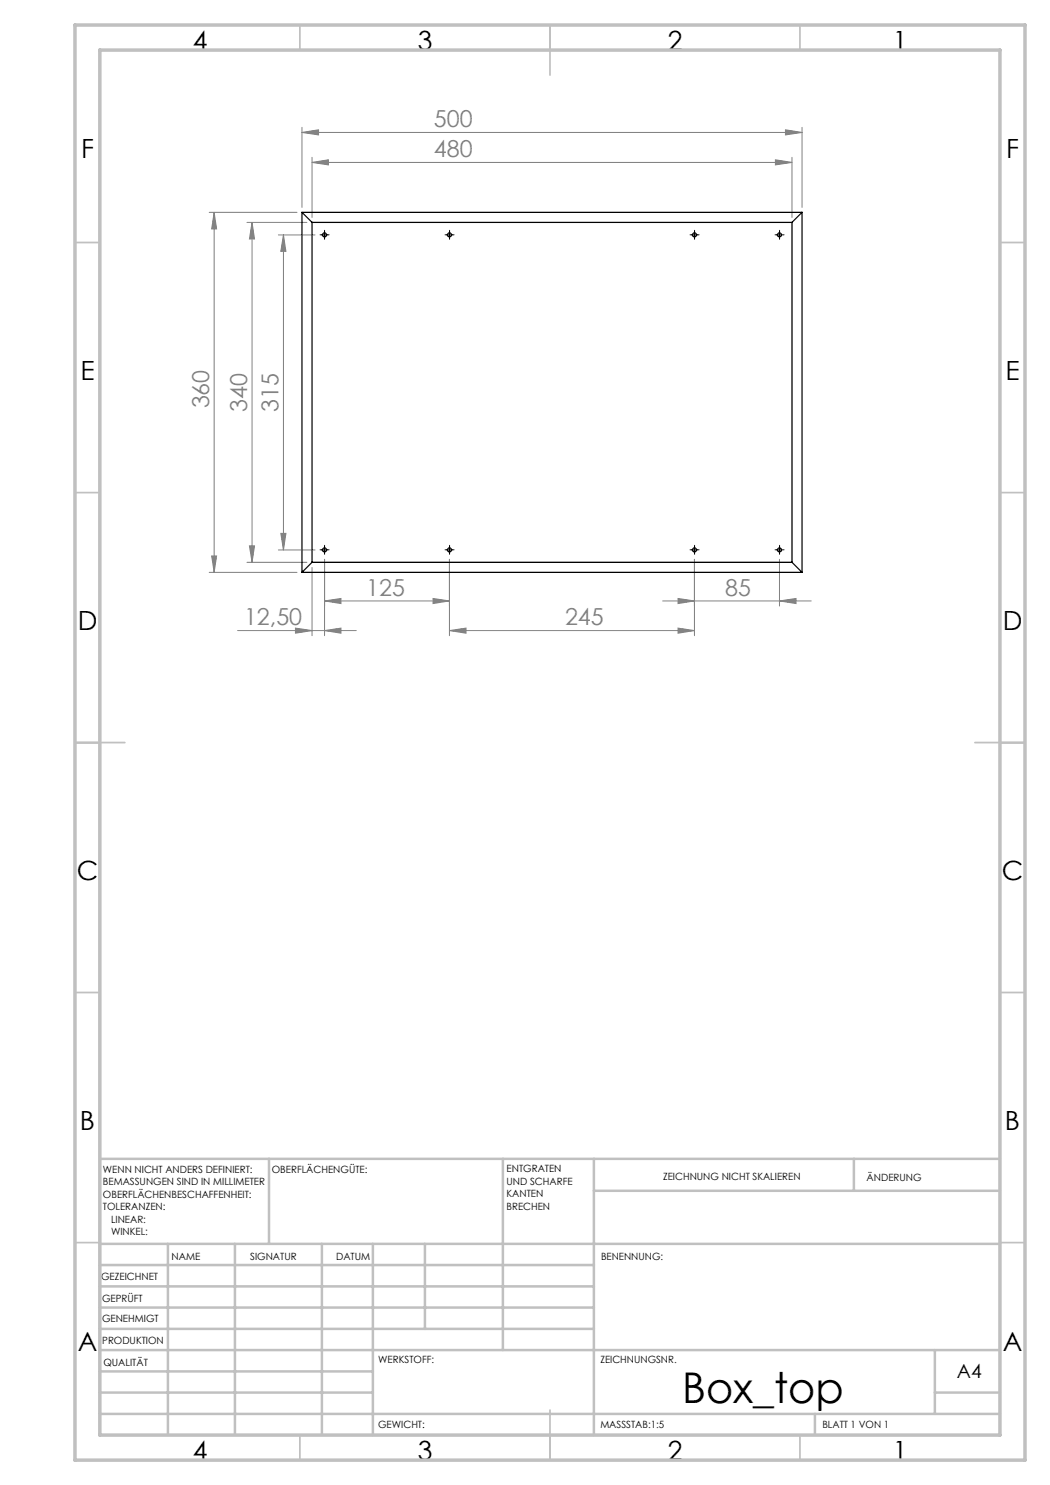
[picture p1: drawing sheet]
<svg xmlns="http://www.w3.org/2000/svg" width="210mm" height="297mm" viewBox="0 0 210 297" stroke-linecap="round" stroke-linejoin="round" font-family="sans-serif">
<g fill="none" stroke="#808080" stroke-width=".2">
<path d="M60.4 26.5l3.3-.5v1zM60.4 25.5v16M60.4 26.5h100M62.4 32.5l3.3-.5v1zM62.4 31.5v12M62.4 32.5h96M155.1 32l3.3 .5-3.3 .5zM157.1 26l3.3 .5-3.3 .5zM158.4 31.5v12M160.4 25.5v16M41.8 42.5h17.6M42.8 42.5v72"/>
<path d="M42.8 42.5l.5 3.3h-1zM49.4 44.5h12M50.4 44.5l.5 3.3h-1zM50.4 44.5v68M55.7 47h7.3M56.7 47l.5 3.3h-1zM56.7 47v63M41.8 114.5h17.6M42.3 111.2h1l-.5 3.3zM49.4 112.5h12M49.9 109.2h1l-.5 3.3zM55.7 110h7.3"/>
<path d="M56.2 106.7h1l-.5 3.3zM62.4 113.5v13.6M64.9 111.9v15.2M86.6 119.7l3.3 .5-3.3 .5zM89.9 111.9v15.2M135.6 119.7l3.3 .5-3.3 .5zM138.9 111.9v15.2M155.9 111.9v9.3M47.5 126.1h23.8M59.1 125.6l3.3 .5-3.3 .5zM64.9 120.2l3.3-.5v1zM64.9 120.2h25"/>
<path d="M64.9 126.1l3.3-.5v1zM89.9 126.1l3.3-.5v1zM89.9 126.1h49M132.5 120.2h29.7M135.6 125.6l3.3 .5-3.3 .5zM155.9 120.2l3.3-.5v1z"/>
</g>
<g fill="none" stroke="#000" stroke-width=".2" stroke-dasharray="15.2 1.3 1.3 1.3">
<path d="M64.4 47h-.4M64.9 46.5v-.4M64.9 47.5v.4M65.4 47h.4M89.4 47h-.4M89.9 46.5v-.4M89.9 47.5v.4M90.4 47h.4M138.4 47h-.4M138.9 46.5v-.4M138.9 47.5v.4M139.4 47h.4"/>
<path d="M155.4 47h-.4M155.9 46.5v-.4M155.9 47.5v.4M156.4 47h.4M64.4 110h-.4M64.9 109.5v-.4M64.9 110.5v.4M65.4 110h.4M89.4 110h-.4M89.9 109.5v-.4M89.9 110.5v.4M90.4 110h.4"/>
<path d="M138.4 110h-.4M138.9 109.5v-.4M138.9 110.5v.4M139.4 110h.4M155.4 110h-.4M155.9 109.5v-.4M155.9 110.5v.4M156.4 110h.4"/>
</g>
<g fill="none" stroke="#000" stroke-width=".2">
<path d="M64.4 47h1M64.9 46.5v1M89.4 47h1M89.9 46.5v1M138.4 47h1M138.9 46.5v1M155.4 47h1M155.9 46.5v1M64.4 110h1M64.9 109.5v1M89.4 110h1M89.9 109.5v1"/>
<path d="M138.4 110h1M138.9 109.5v1M155.4 110h1M155.9 109.5v1"/>
</g>
<g fill="none" stroke="#c0c0c0" stroke-width=".35">
<path d="M60 5v5M110 5v10M160 5v5M15 48.5h5M200 48.5h5M15 98.5h5M200 98.5h5M15 148.5h10M195 148.5h10M15 198.5h5M200 198.5h5M15 248.5h5"/>
<path d="M200 248.5h5M60 287v5M110 282v10M160 287v5"/>
</g>
<g fill="none" stroke="#c0c0c0" stroke-width=".5">
<path d="M53.8 231.8v17M100.6 231.8v38.2M118.8 231.8v55.2M118.8 238.2h81.2M170.8 231.8v6.4M200 231.8h-180v55.2M20 248.8h180M20 257.3h98.8M20 253h98.8M33.6 248.8v38.2M47 248.8v38.2M64.4 248.8v38.2"/>
<path d="M74.6 248.8v38.2M85 248.8v17M20 265.8h98.8M20 261.5h98.8M20 278.5h54.6M20 274.3h54.6M20 270h180M187 278.5h13M187 270v12.8M20 282.8h180M163 282.8v4.2"/>
</g>
<path d="M15 5h190v287h-190zM20 10h180v277h-180z" fill="none" stroke="#c0c0c0" stroke-width=".7"/>
<g fill="#808080">
<path d="M155.1 32l3.3 .5-3.3 .5zM62.4 32.5l3.3-.5v1z"/>
<path d="M60.4 26.5l3.3-.5v1zM157.1 26l3.3 .5-3.3 .5zM64.9 120.2l3.3-.5v1zM86.6 119.7l3.3 .5-3.3 .5zM89.9 126.1l3.3-.5v1zM135.6 125.6l3.3 .5-3.3 .5zM135.6 119.7l3.3 .5-3.3 .5zM155.9 120.2l3.3-.5v1z"/>
<path d="M64.9 126.1l3.3-.5v1zM59.1 125.6l3.3 .5-3.3 .5z"/>
<path d="M56.2 106.7h1l-.5 3.3zM56.7 47l.5 3.3h-1z"/>
<path d="M42.3 111.2h1l-.5 3.3zM42.8 42.5l.5 3.3h-1z"/>
<path d="M50.4 44.5l.5 3.3h-1zM49.9 109.2h1l-.5 3.3z"/>
</g>
<g fill="none" stroke="#000" stroke-width=".25">
<path d="M60.4 42.5v72M60.4 42.5l2 2M60.4 42.5h100M62.4 44.5h96M62.4 44.5v68M158.4 44.5v68M160.4 42.5l-2 2M160.4 42.5v72M60.4 114.5h100M62.4 112.5h96M62.4 112.5l-2 2M158.4 112.5l2 2"/>
<circle cx="64.9" cy="47" r=".39"/>
<circle cx="89.9" cy="47" r=".4"/>
<circle cx="138.9" cy="47" r=".4"/>
<circle cx="155.9" cy="47" r=".4"/>
<circle cx="64.9" cy="110" r=".39"/>
<circle cx="89.9" cy="110" r=".4"/>
<circle cx="138.9" cy="110" r=".4"/>
<circle cx="155.9" cy="110" r=".4"/>
</g>
<text font-size="8.5" x="136.4" y="280.6">Box_top</text>
<g font-size="5.3">
<text x="38.5" y="9.9">4</text>
<text x="83.5" y="9.9">3</text>
<text x="133.6" y="9.9">2</text>
<text x="178.6" y="9.9">1</text>
<text x="16.2" y="31.7">F</text>
<text x="201.2" y="31.7">F</text>
<text x="16.1" y="75.9">E</text>
<text x="201.1" y="75.9">E</text>
<text x="15.5" y="125.9">D</text>
<text x="200.5" y="125.9">D</text>
<text x="15.4" y="175.9">C</text>
<text x="200.4" y="175.9">C</text>
<text x="16" y="225.9">B</text>
<text x="201" y="225.9">B</text>
<text x="15.5" y="270.2">A</text>
<text x="200.5" y="270.2">A</text>
<text x="38.5" y="291.9">4</text>
<text x="83.5" y="291.9">3</text>
<text x="133.6" y="291.9">2</text>
<text x="178.6" y="291.9">1</text>
</g>
<g font-size="4.7" fill="#808080">
<text x="86.8" y="25.4">500</text>
<text x="86.8" y="31.4">480</text>
<text x="41.8" y="81.7" transform="rotate(-90 41.8 81.7)">360</text>
<text x="49.4" y="82.3" transform="rotate(-90 49.4 82.3)">340</text>
<text x="55.7" y="82.3" transform="rotate(-90 55.7 82.3)">315</text>
<text x="73.2" y="119.2">125</text>
<text x="145.1" y="119.2">85</text>
<text x="48.8" y="125.1">12,50</text>
<text x="113" y="125.1">245</text>
</g>
<text font-size="3.9" x="191.4" y="275.6">A4</text>
<g font-size="2">
<text x="20.6" y="234.6">WENN NICHT ANDERS DEFINIERT:</text>
<text x="20.6" y="237.1">BEMASSUNGEN SIND IN MILLIMETER</text>
<text x="20.6" y="239.6">OBERFLÄCHENBESCHAFFENHEIT:</text>
<text x="54.4" y="234.6">OBERFLÄCHENGÜTE:</text>
<text x="101.3" y="234.5">ENTGRATEN</text>
<text x="101.3" y="237">UND SCHARFE</text>
<text x="101.3" y="239.5">KANTEN</text>
<text x="132.6" y="236">ZEICHNUNG NICHT SKALIEREN</text>
<text x="173.3" y="236.2">ÄNDERUNG</text>
<text x="20.6" y="242.1">TOLERANZEN:</text>
<text x="22.2" y="244.6">LINEAR:</text>
<text x="101.3" y="242">BRECHEN</text>
<text x="22.2" y="247.1">WINKEL:</text>
<text x="34.3" y="252">NAME</text>
<text x="50" y="251.9">SIGNATUR</text>
<text x="67.2" y="251.9">DATUM</text>
<text x="120.2" y="251.9">BENENNUNG:</text>
<text x="20.2" y="256.1">GEZEICHNET</text>
<text x="20.4" y="260.3">GEPRÜFT</text>
<text x="20.4" y="264.4">GENEHMIGT</text>
<text x="20.5" y="268.8">PRODUKTION</text>
<text x="20.7" y="273.1">QUALITÄT</text>
<text x="75.6" y="272.5">WERKSTOFF:</text>
<text x="120.1" y="272.5">ZEICHNUNGSNR.</text>
<text x="75.6" y="285.5">GEWICHT:</text>
<text x="120.1" y="285.6">MASSSTAB:1:5</text>
<text x="164.5" y="285.6">BLATT 1 VON 1</text>
</g>
</svg>
